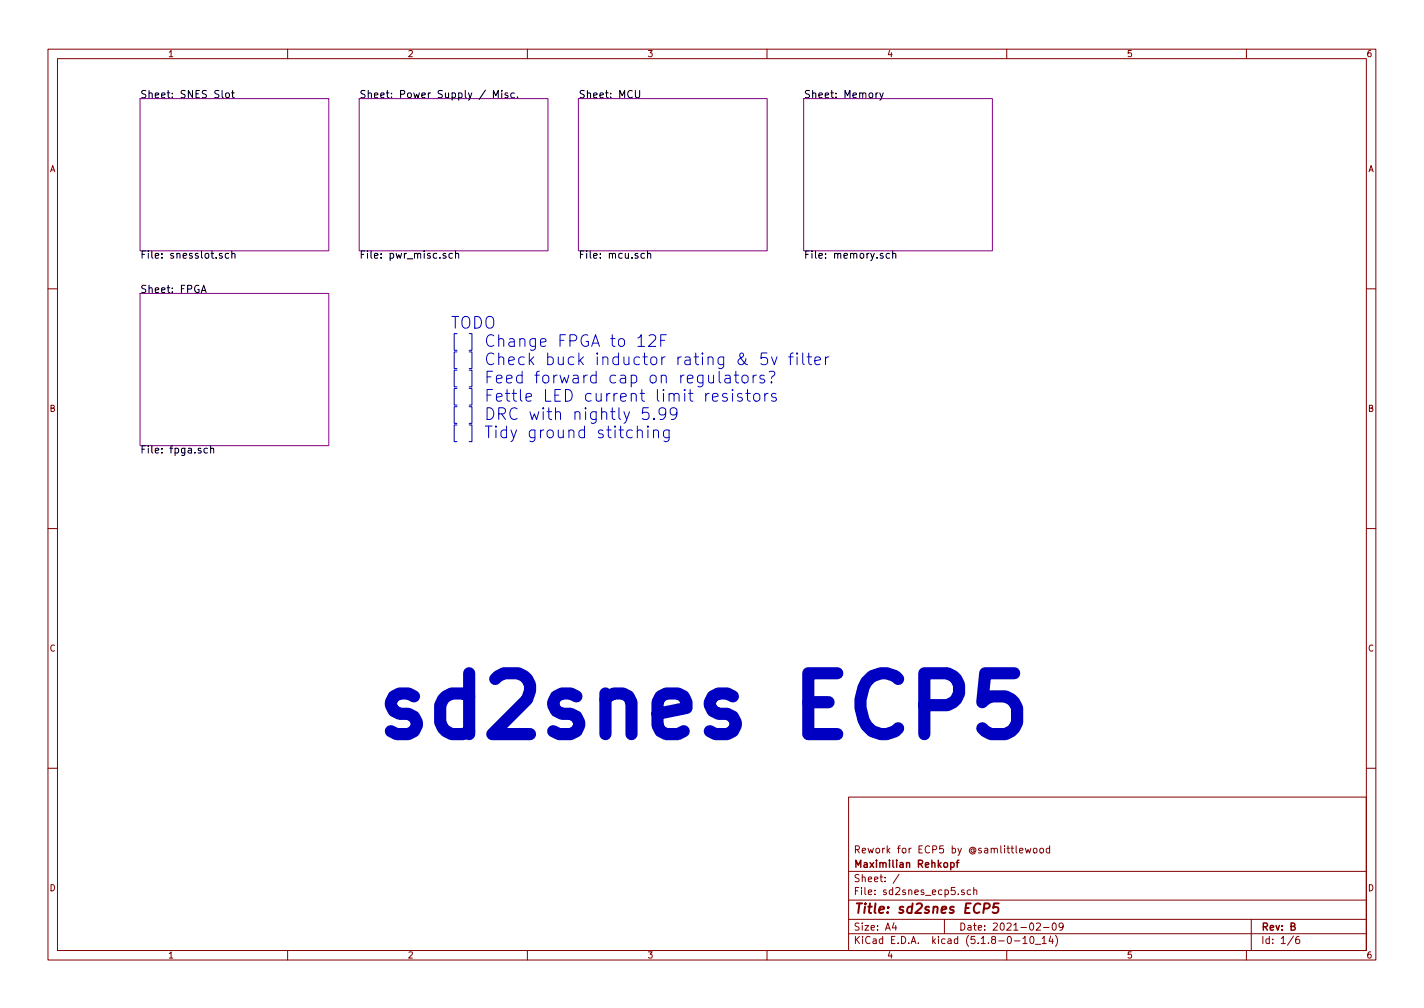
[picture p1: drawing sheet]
<svg xmlns="http://www.w3.org/2000/svg" width="297mm" height="210mm" viewBox="0 0 297 210" stroke-linecap="round" stroke-linejoin="round" font-family="sans-serif">
<g fill="none" stroke="#840000" stroke-width=".21">
<path d="M10 10.3h277v189.9h-277zM12 12.2h273v186.1h-273zM60 10.3v1.9M110 10.3v1.9M160 10.3v1.9M210 10.3v1.9M260 10.3v1.9M10 60.2h2M285 60.2h2M10 110.3h2M285 110.3h2M10 160.2h2"/>
<path d="M177 166.3h108v32h-108zM212.7 177.4l.7-.1-.1-.3-.4-.1-.2 .2 .1 .7h.5M213.9 176.9l.3 1 .3-.7 .3 .7 .2-1M215.6 177.1l.2-.2 .5 .2v.7l-.3 .1-.4-.1zM217 177.1l.2-.2 .4 .2v.7l-.2 .1-.4-.1zM218.9 177l-.4-.1-.3 .3 .1 .6 .2 .1 .4-.1M218.9 176.4v1.5M285 160.2h2M60 198.3v1.9M110 198.3v1.9M160 198.3v1.9M177 194.8h108"/>
<path d="M177 191.8h108M177 187.8h108M177 181.8h108M186.5 192.5l-.4 1h1M186.8 193v1M187.6 182.3l-1.3 2M197 191.8v3M201.1 185.7l-.3-.1-.2 .2v.2l.5 .2v.3h-.5M202.5 185.7l-.4-.1-.3 .3v.6l.3 .1 .4-.1M203.1 185.7l.2-.1 .4 .1 .1 .9M203.1 185.1v1.5M210 198.3v1.9"/>
<path d="M211.6 196.3h1.2M213.4 195.8l.4-.5v1.5M213.4 196.8h.8M215 195.4l.2-.1a.85 .85 0 0 1 .1 1.5 .8 .8 0 0 1-.6-.6 .8 .8 0 0 1 .3-.8zM216 197h1.1M216.2 192.7l.6-.2 .2 .5-.9 1h.9M217.4 195.8l.4-.5v1.5M217.4 196.8h.8M217.7 193.5h1.1M219.2 195.2l-.4 1.1h.9M219.5 195.8v1M219.6 192.7l.4-.2a.86 .86 0 0 1-.2 1.5l-.2-.1-.1-.4z"/>
<path d="M220.2 195.1a1.71 1.71 0 0 1 0 2.3M221.8 193.2l-.3 .3h-.3l-.3-.3 .2-.6 .4-.1 .2 .2a1.13 1.13 0 0 1-.2 1.2l-.4 .1M260 198.3v1.9M261 191.8v6.5M269.8 195.2l-1.2 2M271 195.3l-.4 .1a.96 .96 0 0 0 0 1.4l.4-.1 .1-.5-.3-.3-.4 .1-.1 .2"/>
</g>
<path d="M205.2 189.5l1-.1 .2-.3v-.5l-.3-.2h-.7l-.3 2M208.3 188.4h-.9l-.2 1 .3-.2 .6 .1 .2 .3-.2 .7-.3 .1h-.5l-.2-.1" fill="none" stroke="#840000" stroke-width=".41"/>
<path d="M198.3 179.9v1.5M199.5 179.9h.5M200 179.4l-.3 .2v1.3M198.3 180l.4-.1 .3 .3v.6l-.3 .1-.4-.1" fill="none" stroke="#840000" stroke-width=".3"/>
<path d="M29.2 20.6h39.4v31.7h-39.4zM74.9 20.6h39.4v31.7h-39.4zM120.6 20.6h39.4v31.7h-39.4zM167.6 20.6h39.4v31.7h-39.4zM29.2 61.2h39.4v31.8h-39.4z" fill="none" stroke="#840084" stroke-width=".21"/>
<g fill="none" stroke="#000" stroke-width=".21">
<path d="M47.1 19.5l.2-.1 .5 .1 .1 .6-.2 .2-.4 .1-.2-.2zM48.3 19.4h.6M48.5 18.9v1.3l.4 .2M104.7 18.9v.1M104.7 19.4v1M105.9 19.5l-.4-.1-.2 .2 .1 .2 .5 .2v.3h-.6M107.3 19.5l-.4-.1-.3 .3 .1 .6h.6M132.5 18.9v1.2l.3 .3 .5-.1 .1-.2v-1.2M183.2 19.4l-.5 .3M183.5 19.4l.4 1M184.3 19.4l-.6 1.3-.2 .2M102.9 20.4v-1.5l.5 1.1 .5-1.1v1.5"/>
<path d="M107.9 20.2v.2M46.3 52.9h-.3l-.3 .2 .1 .2 .5 .1v.4h-.6M47.7 52.9h-.4l-.3 .2 .1 .7h.6M48.4 53l.2-.1h.3l.1 1M48.4 52.3v1.6M93 52.9h-.4l-.2 .2 .1 .2 .5 .1v.4h-.6M94.4 52.9h-.5l-.3 .2 .2 .7h.6M95 53l.2-.1h.4l.1 1M95 52.3v1.6M134.4 52.9h-.4l-.3 .2 .2 .7h.5M135.1 53l.2-.1h.4v1M135.1 52.3v1.6"/>
<path d="M185.5 52.9h-.4l-.3 .2 .2 .7h.5M186.2 53l.2-.1h.4l.1 1M186.2 52.3v1.6M42 61l.5-1.5 .5 1.5M42.1 60.6h.7M43.3 93.6l-.5-.1-.3 .3 .2 .6h.6M43.9 93.6l.2-.1 .4 .1 .1 .9M43.9 93v1.5"/>
</g>
<path d="M211.6 140.4h-6.1l-.6 6.1 .6-.6 1.2-.6h3l1.2 .6 .7 .6 .6 1.2v3l-.6 1.2-.7 .6-1.2 .6h-3l-1.2-.6-.6-.6" fill="none" stroke="#0000c2" stroke-width="2.5"/>
<g fill="none" stroke="#0000c2" stroke-width=".21">
<path d="M133.1 70.5l.7-.7v2.5M133.1 72.3h1.3M135.4 70l.3-.2h.6l.4 .2 .1 .5-.1 .4-1.4 1.4h1.5M137.8 71h.8M139 69.8h-1.2v2.5M147.8 78.3v1.2l.1 .3a.63 .63 0 0 0 .9-.2M148.8 78.3v1.6M150 77.4v2.1l.4 .4M151.3 78.4l.2-.1 .7 .1 .1 1.5M152.3 78.8l-.8 .1a.49 .49 0 0 0-.3 .5 .49 .49 0 0 0 .3 .5l.8-.1M153.1 78.3h1M153.5 77.4v2.1l.1 .3 .5 .1"/>
<path d="M154.9 78.5a.67 .67 0 0 1 1.2 .2v.7a.68 .68 0 0 1-.7 .5 .68 .68 0 0 1-.6-.5zM155.6 74.8a1.03 1.03 0 0 1-1.4 1.1 .62 .62 0 0 1 0-1l.7-.5a.46 .46 0 0 0 .1-.6l-.2-.2a.46 .46 0 0 0-.5 .6l.4 .7a1.78 1.78 0 0 0 1.2 1.2M157.1 78.3v1.6M157.8 78.3l-.5 .1-.2 .3M159.4 78.4l-.6-.1-.3 .3 .1 .3 .8 .3 .1 .2-.1 .4-.2 .1-.7-.1M160 73.6h-1.2l-.1 1.2 .4-.2 .8 .1 .2 .3-.1 .8-.4 .3h-.5l-.4-.3M160.5 77.6l.8-.2a.61 .61 0 0 1 .3 .7 .61 .61 0 0 1-.6 .5l-.1 .3M160.9 74.4l.6 1.7 .6-1.7M160.9 79.6v.3l-.1-.1 .1-.2v.3M164.5 74.4h1M165.5 73.6l-.5 .2-.1 .2v2.1M166.3 73.6l-.2 .2h.3l-.1-.2v.3"/>
<path d="M166.3 74.4v1.7M167.4 73.6v2.1l.4 .4M168.4 74.4h.9M168.7 73.6v2.1l.1 .2 .5 .2M170 75.3l1.1-.3-.1-.4-.7-.2-.3 .4 .1 1.1 .2 .2 .7-.2M172.2 74.4v1.7M172.9 74.4l-.5 .2-.2 .3M131.9 89.8l-.7-.1-.5 .4v.8l.3 .3 .2 .1 .7-.1M132.9 89.9a.6 .6 0 0 1 1.1 .1v1.3M132.9 88.9v2.4M135.2 88.9l-.2 .1h.3l-.1-.1v.2M135.2 89.7v1.6"/>
<path d="M135.3 85.1h-1.2l-.1 1.1 .3-.2 .9 .1 .2 .4-.1 .8-.4 .2h-.6l-.3-.2M136.3 89.9a.6 .6 0 0 1 1.1 .1v1.3M136.3 89.7v1.6M136.4 87.3l.2 .1-.2 .1-.1-.1 .1-.1v.2M138.9 86.1l-.1 .2a.78 .78 0 0 1-1.2 0l-.1-.8 .2-.3a.79 .79 0 0 1 1.1 .1 2.02 2.02 0 0 1-.4 2.1l-.7 .1M139.6 89.7v2a.7 .7 0 0 1-1.1 .3M139.6 89.8a.79 .79 0 0 0-1.1 .1v1.2a.79 .79 0 0 0 1.1 .1M141.2 86.1l-.1 .2a.78 .78 0 0 1-1.2 0l-.1-.8 .5-.4a.78 .78 0 0 1 .9 .4 1.64 1.64 0 0 1-.7 2h-.5M147.2 82.1v1.6M147.9 82.1l-.5 .1-.2 .3M148.6 82.9l1.2-.3-.1-.4-.7-.1-.4 .3 .1 1.2 .3 .1 .7-.1M151.6 82.2l-.5-.1-.4 .3 .1 .3 .8 .3 .2 .2-.2 .4-.2 .1-.7-.1"/>
<path d="M152.8 81.2l-.1 .2 .1 .1v-.3v.3M152.8 82.1v1.6M154.8 82.2l-.6-.1-.4 .3 .1 .3 .9 .3 .1 .2-.1 .4-.3 .1-.7-.1M155.6 82.1h.9M155.9 81.2v2.1l.2 .3 .4 .1M157.3 82.3a.67 .67 0 0 1 1.2 .2v.7a.68 .68 0 0 1-.7 .5 .68 .68 0 0 1-.6-.5zM159.5 82.1v1.6M160.2 82.1l-.4 .1-.3 .3M161.8 82.2l-.5-.1-.4 .3 .1 .3 .8 .3 .2 .2-.2 .4-.2 .1-.7-.1"/>
</g>
<text font-size="17.7" fill="#0000c2" x="77.5" y="153.7">sd2snes ECP5</text>
<g font-size="3.4" fill="#0000c2">
<text x="94" y="68.6">TODO</text>
<text x="94" y="72.4">[ ] Change FPGA to 12F</text>
<text x="94" y="76.2">[ ] Check buck inductor rating &amp; 5v filter</text>
<text x="94" y="80">[ ] Feed forward cap on regulators?</text>
<text x="94" y="83.8">[ ] Fettle LED current limit resistors</text>
<text x="94" y="87.6">[ ] DRC with nightly 5.99</text>
<text x="94" y="91.4">[ ] Tidy ground stitching</text>
</g>
<text font-size="2.8" fill="#840000" x="178" y="190.5">Title: sd2snes ECP5</text>
<g font-size="2.1">
<text x="29.2" y="20.5">Sheet: SNES Slot</text>
<text x="74.9" y="20.5">Sheet: Power Supply / Misc.</text>
<text x="120.6" y="20.5">Sheet: MCU</text>
<text x="167.6" y="20.5">Sheet: Memory</text>
<text x="29.2" y="53.9">File: snesslot.sch</text>
<text x="74.9" y="53.9">File: pwr_misc.sch</text>
<text x="120.6" y="53.9">File: mcu.sch</text>
<text x="167.6" y="53.9">File: memory.sch</text>
<text x="29.2" y="61.1">Sheet: FPGA</text>
<text x="29.2" y="94.6">File: fpga.sch</text>
</g>
<g font-size="2.1" fill="#840000">
<text x="178" y="178">Rework for ECP5 by @samlittlewood</text>
<text x="178" y="184">Sheet: /</text>
<text x="178" y="181">Maximilian Rehkopf</text>
<text x="178" y="186.7">File: sd2snes_ecp5.sch</text>
<text x="178" y="196.9">KiCad E.D.A. kicad (5.1.8-0-10_14)</text>
<text x="178" y="194.1">Size: A4</text>
<text x="200" y="194.1">Date: 2021-02-09</text>
<text x="263" y="194.1">Rev: B</text>
<text x="263" y="196.9">Id: 1/6</text>
</g>
<g font-size="1.8" fill="#840000">
<text x="35" y="11.9">1</text>
<text x="85" y="11.9">2</text>
<text x="135" y="11.9">3</text>
<text x="185" y="11.9">4</text>
<text x="235" y="11.9">5</text>
<text x="285" y="11.9">6</text>
<text x="10.4" y="35.9">A</text>
<text x="285.4" y="35.9">A</text>
<text x="10.4" y="85.9">B</text>
<text x="285.4" y="85.9">B</text>
<text x="10.4" y="135.9">C</text>
<text x="285.4" y="135.9">C</text>
<text x="10.4" y="185.9">D</text>
<text x="285.4" y="185.9">D</text>
<text x="35" y="199.9">1</text>
<text x="85" y="199.9">2</text>
<text x="135" y="199.9">3</text>
<text x="185" y="199.9">4</text>
<text x="235" y="199.9">5</text>
<text x="285" y="199.9">6</text>
</g>
</svg>
